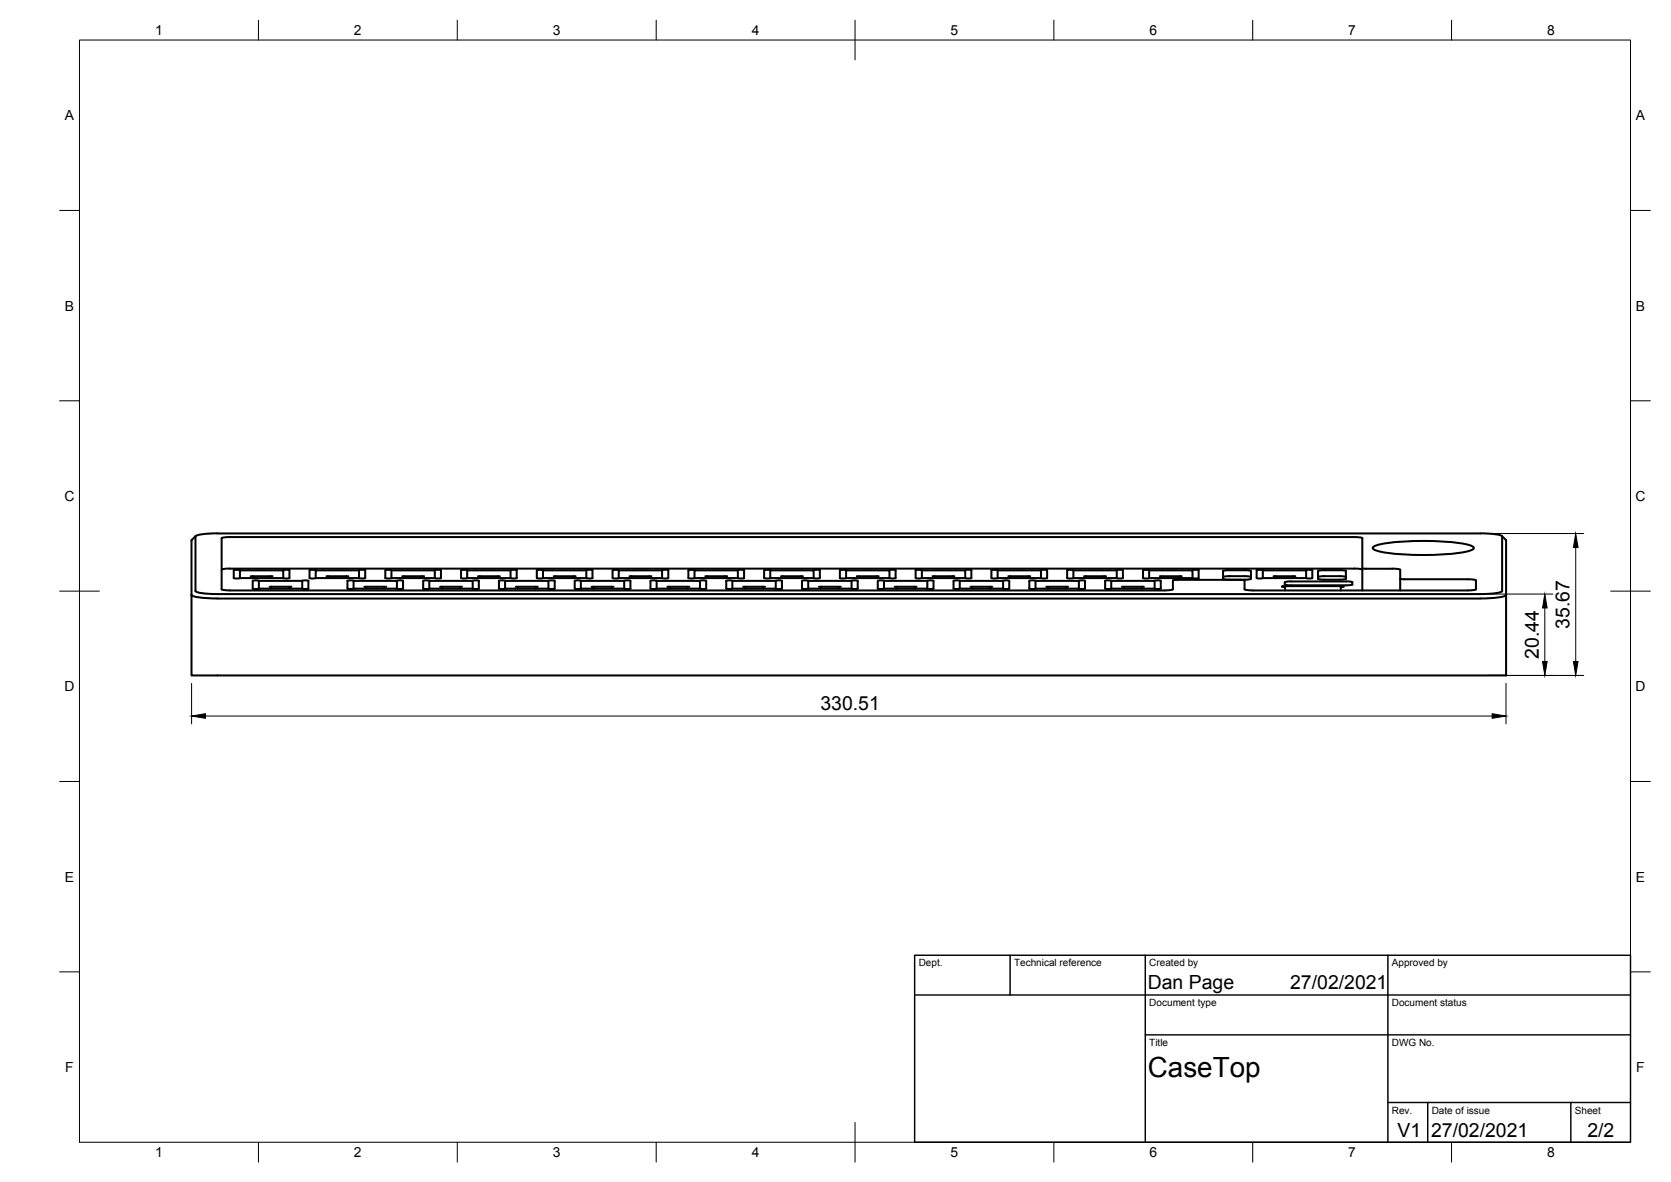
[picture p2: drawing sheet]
<svg xmlns="http://www.w3.org/2000/svg" width="420mm" height="297mm" viewBox="0 0 420 297" stroke-linecap="round" stroke-linejoin="round" font-family="sans-serif">
<!-- layer: Visible -->
<g fill="none" stroke="#000" stroke-width=".51">
<path d="M48.2 135.8v13.7M48.2 135.7v.1M49.2 134.7l-1 1M54.7 134.1h317.5M54.7 134a10.4 10.4 0 0 0-5.5 .8l-.1 13.7a10.9 10.9 0 0 0 5.6 .8M342.5 135.3v13.1M342.6 135.3l-2.1-.3h-283.4l-1.4 .3v12.8l2.1 .3M345.3 137.5a18.3 18.3 0 0 1 7.6-1.4 60.6 60.6 0 0 1 16.7 .9l.9 .5 .1 .2a2.1 2.1 0 0 1-1.7 .9 66.5 66.5 0 0 1-22.7-.2l-.9-.5zM372.2 134a10.4 10.4 0 0 1 5.5 .8v13.7a10.7 10.7 0 0 1-5.5 .8h-317.5M377.6 134.7l1 1M378.6 135.7l.1 .1M378.7 135.8v33.9h-330.5v-20.2"/>
<path d="M48.2 149.5a6.6 6.6 0 0 0 3.9 .8l2.6 .1M57.7 148.4h235.2M60.3 145.3v-2h10.9v2M60.3 143.3h-1.5v2h1.5M60.3 145.3h10.9M63 144.8h5.5M63.5 144.8v.5M65.1 146h-1.6v1.9h1.6M65.1 147.9h10.9M65.1 146v1.9M65.1 146h10.9M67.8 147.5h5.5"/>
<path d="M68 144.8v.5M68.3 147.5v.4M71.2 143.3h1.6v2h-1.6M72.8 147.5v.4M76 146v1.9M76 147.9h1.6M76 146h1.6M77.5 146v1.9M79.4 145.3v-2h10.9v2M79.4 143.3h-1.6v2h1.6M79.4 145.3h10.9M82.1 144.8h5.5"/>
<path d="M82.6 144.8v.5M87.1 144.8v.5M88.9 146h10.9v1.9h-10.9zM88.9 146h-1.5v1.9h1.5M90.3 143.3h1.5v2h-1.5M91.6 147.5h5.5M92.1 147.5v.4M96.6 147.5v.4M96.9 143.3v2M96.9 143.3h1.5M96.9 145.3h1.5M98.4 143.3h10.9v2h-10.9"/>
<path d="M98.4 143.3v2M99.8 147.9h1.6M99.8 146h1.6M101.1 144.8h5.5M101.3 146v1.9M101.6 144.8v.5M106.1 144.8v.5M107.9 146h11v1.9h-11zM108 146h-1.6v1.9h1.6M109.3 143.3l1.5-.1 .1 2.1h-1.6M110.7 147.5h5.5M111.1 147.5v.4"/>
<path d="M115.7 147.5v.4M115.9 143.3v2M116 143.3h1.5M116 145.3h1.5M117.5 143.3h10.9v2h-10.9zM118.9 147.9h1.5M118.9 146h1.5M120.2 144.8h5.5M120.4 146v1.9M120.7 144.8v.5M125.2 144.8v.5M127 146h10.9v1.9h-10.9z"/>
<path d="M127 146h-1.5v1.9h1.5M128.4 143.3h1.5v2h-1.5M129.7 147.5h5.5M130.2 147.5v.4M134.7 147.5v.4M135 143.3v2M135 143.3h1.5M135 145.3h1.5M136.5 143.3h10.9v2h-10.9M136.5 143.3v2M137.9 146h1.6v1.9h-1.6M139.2 144.8h5.5"/>
<path d="M139.7 144.8v.5M144.2 144.8v.5M146.1 146h-1.6v1.9h1.6M147.4 143.3h1.6v2h-1.6M148.8 147.5h5.5M149.3 147.5v.4M153.8 147.5v.4M154 143.3v2M154.1 143.3h1.5M154.1 145.3h1.5M155.6 143.3h10.9v2h-10.9zM157 146h-11v1.9h11"/>
<path d="M157 146v1.9M157 146h1.5v1.9h-1.5M158.3 144.8h5.5M158.8 144.8v.5M163.3 144.8v.5M165.1 146h10.9v1.9h-10.9zM165.1 146h-1.5v1.9h1.5M166.5 143.3h1.5v2h-1.5M167.8 147.5h5.5M168.3 147.5v.4M172.8 147.5v.4M173.1 143.3v2"/>
<path d="M173.1 143.3h1.5M173.1 145.3h1.5M174.6 143.3h10.9v2h-10.9zM176 146h1.6v1.9h-1.6M177.3 144.8h5.5M177.8 144.8v.5M182.3 144.8v.5M184.1 147.9v-1.9h11v1.9M184.1 147.9h11M184.2 146h-1.6v1.9h1.6M185.5 143.3h1.6v2h-1.6M186.9 147.5h5.5"/>
<path d="M187.4 147.5v.4M191.9 147.5v.4M192.1 143.3v2M192.2 143.3h1.5M192.2 145.3h1.5M193.7 143.3h10.9v2h-10.9zM195.1 146h1.5v1.9h-1.5M196.4 144.8h5.5M196.9 144.8v.5M201.4 144.8v.5M203.2 146h-1.5v1.9h1.5M203.2 147.9v-1.9h10.9v1.9"/>
<path d="M203.2 147.9h10.9M204.6 143.3h1.5v2h-1.5M205.9 147.5h5.5M206.4 147.5v.4M210.9 147.5v.4M212.7 143.3h-1.5v2h1.5M212.7 143.3h10.9v2M212.7 145.3h10.9M212.7 143.3v2M214.1 146h1.6v1.9h-1.6M215.4 144.8h5.5M215.9 144.8v.5"/>
<path d="M220.4 144.8v.5M222.3 147.9v-1.9h10.9v1.9M222.3 146h-1.6v1.9h1.6M222.3 147.9h10.9M223.6 143.3l1-.1 .6 .1v2h-1.6M225 147.5h5.5M225.5 147.5v.4M230 147.5v.4M231.8 143.3h-1.6l.1 2h1.5M231.8 143.3h10.9v2M231.8 145.3h10.9M231.8 143.3v2"/>
<path d="M233.2 146h1.5v1.9h-1.5M234.5 144.8h5.5M235 144.8v.5M239.5 144.8v.5M241.3 146h-1.5v1.9h1.5M241.3 146h10.9v1.9M241.3 147.9h10.9M241.3 146v1.9M242.7 143.3l.9-.1 .6 .1v2h-1.5M244 147.5h5.5M244.5 147.5v.4M249 147.5v.4"/>
<path d="M250.8 143.3h-1.5v2h1.5M250.8 143.3h10.9v2M250.8 145.3h10.9M250.8 143.3v2M252.2 146h1.6v1.9h-1.6M253.5 144.8h5.5M254 144.8v.5M258.5 144.8v.5M260.4 147.9v-1.9h10.9v1.9M260.4 146h-1.6v1.9h1.6M260.4 147.9h10.9M261.7 143.3l1-.1 .6 .1v2h-1.6"/>
<path d="M263.1 147.5h5.5M263.6 147.5v.4M268.1 147.5v.4M269.9 143.3h-1.6l.1 2h1.5M269.9 145.3h10.9M269.9 143.3h10.9M269.9 143.3v2M271.3 146h1.5v1.9h-1.5M272.6 144.8h5.5M273.1 144.8v.5M277.6 144.8v.5M279.4 147.9v-1.9h10.9v1.9"/>
<path d="M279.4 146h-1.5v1.9h1.5M279.4 147.9h10.9M280.8 143.3v2M280.8 143.3h1.5v2h-1.5M282.1 147.5h5.5M282.6 147.5v.4M287.1 147.5v.4M288.9 143.3h-1.5v2h1.5M288.9 143.3h10.9v2M288.9 145.3h10.9M288.9 143.3v2M290.3 146h1.6v1.9h-1.6"/>
<path d="M291.6 144.8h5.5M292.1 144.8v.5M292.9 148.4l2-.3v-2.2l.3-.1 16.7-.1 1 .2v2.2l2 .3M296.7 144.8v.5M299.8 143.3h1.6v2h-1.6M307.5 145l1-.2h4.5l1.5 .2M309.1 143.3h3.9M313 143.3l1.5 .2v2l-1.5 .2-5.3-.2-.2-2 1.6-.2M314.9 148.4h54.2M317.5 143.3h-1.5v2h1.5M317.5 145.3h10.9M317.5 143.3h10.9"/>
<path d="M317.5 143.3v2M320.2 144.8h5.5M320.7 144.8v.5M323 146.9l1.6 .2h13.9l1.5-.2M323.1 147.5v-.2l14.8 .1-.8 .1v.9M323.1 147.5v.9M323.1 147.3l-.8 .1 .8 .1M324.6 146.1h13.9M324.6 146.1l-1.4 .1-.2 .7M325.2 144.8v.5M328.4 143.3v2M328.4 143.3l.9-.1 .7 .1v2h-1.6"/>
<path d="M331.4 145l1-.2h4.5l1.5 .2M333 143.3h3.9M336.9 143.3l1.5 .2-.1 2-5.3 .2-1.6-.2v-2l1.6-.2M338.5 146.1l1.4 .1 .1 .7M342.5 142.8l7.6 .1M342.6 143.2l-1.4-.3h-283.4l-2.1 .3M350.1 142.9l2 .3v5.2M352.1 145.4l.9 .2h16.1l1.9 .2 .1 2.3-2 .3M378.7 149.5a6.6 6.6 0 0 1-4 .8l-320 .1"/>
</g>
<!-- layer: Border -->
<g fill="none" stroke="#000" stroke-width=".25">
<path d="M20 10.1h390v276.9h-390zM65 5.1v5M115 5.1v5M165 5.1v5M215 5.1v10M265 5.1v5M315 5.1v5M365 5.1v5M15 52.9h5M410 52.9h5M15 100.7h5M410 100.7h5"/>
<path d="M15 148.6h10M405 148.6h10M15 196.4h5M410 196.4h5M15 244.2h5M410 244.2h5M65 287v5M115 287v5M165 287v5M215 282.1v9.9M265 287v5M315 287v5"/>
<path d="M365 287v5"/>
</g>
<!-- layer: TitleBlock -->
<path d="M230 240.1h180v46.9h-180zM230 250h180M254 240.1v9.9M288 240.1v46.9M349 240.1v46.9M288 260.1h122M349 277.1h61M359 277.1v9.9M395 277.1v9.9" fill="none" stroke="#000" stroke-width=".36"/>
<!-- layer: Dimensions -->
<path d="M374.2 134.1h24M396.2 137.6v28.6M374.2 149.3h16.2M388.4 152.8v13.4M48.2 171.7v10.2M51.7 179.9h323.5M374.2 169.7h24M378.7 171.7v10.2" fill="none" stroke="#000" stroke-width=".25"/>
<path d="M396.2 134.1l.6 3.5h-1.2zM388.4 149.3l.6 3.5h-1.1zM48.2 179.9l3.5-.5v1.1zM375.2 179.4l3.5 .5-3.5 .6zM387.9 166.2h1.1l-.6 3.5zM395.6 166.2h1.2l-.6 3.5z" fill="#000" stroke="#000" stroke-width=".25"/>
<text font-size="7" x="288.6" y="270.6">CaseTop</text>
<g font-size="4.9">
<text x="394.6" y="158" transform="rotate(-90 394.6 158)">35.67</text>
<text x="386.9" y="165.6" transform="rotate(-90 386.9 165.6)">20.44</text>
<text x="206.3" y="178.4">330.51</text>
<text x="288.6" y="248.5">Dan Page</text>
<text x="324.4" y="248.6">27/02/2021</text>
<text x="351.4" y="285.7">V1</text>
<text x="359.8" y="285.6">27/02/2021</text>
<text x="399.1" y="285.8">2/2</text>
</g>
<g font-size="3.5">
<text x="39" y="8.8">1</text>
<text x="89" y="8.8">2</text>
<text x="139" y="8.8">3</text>
<text x="189" y="8.8">4</text>
<text x="239" y="8.8">5</text>
<text x="289" y="8.8">6</text>
<text x="339" y="8.8">7</text>
<text x="389" y="8.8">8</text>
<text x="16.3" y="30.2">A</text>
<text x="411.3" y="30.2">A</text>
<text x="16.3" y="78">B</text>
<text x="411.3" y="78">B</text>
<text x="16.2" y="125.9">C</text>
<text x="411.2" y="125.9">C</text>
<text x="16.2" y="173.7">D</text>
<text x="411.2" y="173.7">D</text>
<text x="16.3" y="221.6">E</text>
<text x="411.3" y="221.6">E</text>
<text x="16.4" y="269.4">F</text>
<text x="411.4" y="269.4">F</text>
<text x="39" y="290.8">1</text>
<text x="89" y="290.8">2</text>
<text x="139" y="290.8">3</text>
<text x="189" y="290.8">4</text>
<text x="239" y="290.8">5</text>
<text x="289" y="290.8">6</text>
<text x="339" y="290.8">7</text>
<text x="389" y="290.8">8</text>
</g>
<g font-size="2.5">
<text x="231" y="242.9">Dept.</text>
<text x="255" y="242.9">Technical reference</text>
<text x="289" y="242.9">Created by</text>
<text x="350" y="242.9">Approved by</text>
<text x="289" y="252.8">Document type</text>
<text x="350" y="252.8">Document status</text>
<text x="289" y="262.9">Title</text>
<text x="350" y="262.9">DWG No.</text>
<text x="350" y="279.9">Rev.</text>
<text x="360" y="279.9">Date of issue</text>
<text x="396" y="279.9">Sheet</text>
</g>
</svg>
